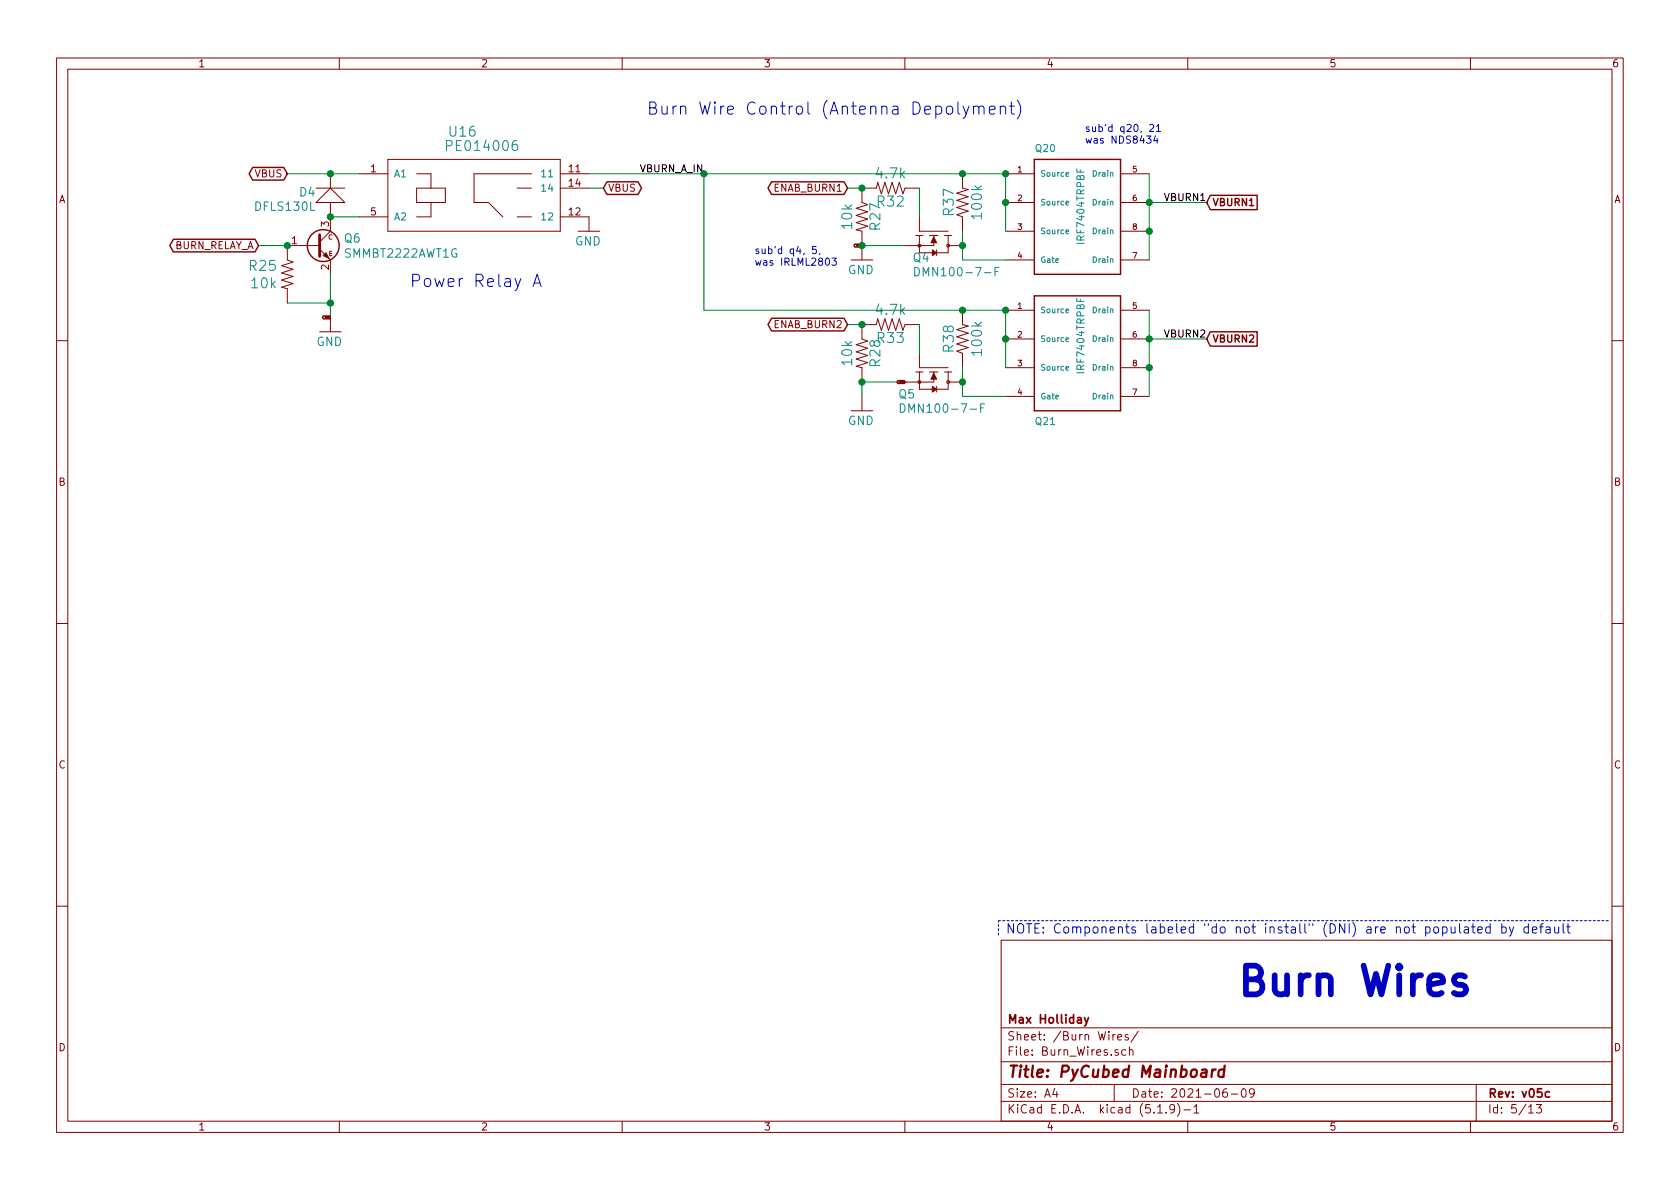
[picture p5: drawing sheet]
(kicad_sch (version 20211123) (generator eeschema)

 (paper "A4")

 (title_block
  (title "PyCubed Mainboard")
  (date "2021-06-09")
  (rev "v05c")
  (company "Max Holliday"))

 (lib_symbols
  (symbol "mainboard:DFLS130L" (pin_names (offset 1.016)) (in_bom yes) (on_board yes)
   (property "Reference" "D" (id 0) (at 0 2.54 0) (effects (font (size 1.4986 1.4986)) (justify left bottom)))
   (property "Value" "DFLS130L" (id 1) (at 0 -5.08 0) (effects (font (size 1.4986 1.4986)) (justify left bottom)))
   (property "Footprint" "" (id 2) (at 0 0 0) (effects (font (size 1.27 1.27)) hide))
   (property "Datasheet" "" (id 3) (at 0 0 0) (effects (font (size 1.27 1.27)) hide))
   (property "ki_locked" "" (id 4) (at 0 0 0) (effects (font (size 1.27 1.27))))
   (symbol "DFLS130L_1_0"
    (polyline (pts (xy 0 -2.54) (xy 2.54 0)) (stroke (width 0) (type default) (color 0 0 0 0)) (fill (type none)))
    (polyline (pts (xy 0 2.54) (xy 0 -2.54)) (stroke (width 0) (type default) (color 0 0 0 0)) (fill (type none)))
    (polyline (pts (xy 2.54 0) (xy 0 2.54)) (stroke (width 0) (type default) (color 0 0 0 0)) (fill (type none)))
    (polyline (pts (xy 2.54 2.54) (xy 2.54 -2.54)) (stroke (width 0) (type default) (color 0 0 0 0)) (fill (type none)))
    (pin bidirectional line (at -2.54 0 0) (length 2.54) (name "A" (effects (font (size 0 0)))) (number "A" (effects (font (size 0 0)))))
    (pin bidirectional line (at 5.08 0 180) (length 2.54) (name "C" (effects (font (size 0 0)))) (number "C" (effects (font (size 0 0)))))))
  (symbol "mainboard:GND" (power) (pin_names (offset 1.016)) (in_bom yes) (on_board yes)
   (property "Reference" "#GND" (id 0) (at 0 0 0) (effects (font (size 1.27 1.27)) hide))
   (property "Value" "GND" (id 1) (at -2.54 -2.54 0) (effects (font (size 1.4986 1.4986)) (justify left bottom)))
   (property "Footprint" "" (id 2) (at 0 0 0) (effects (font (size 1.27 1.27)) hide))
   (property "Datasheet" "" (id 3) (at 0 0 0) (effects (font (size 1.27 1.27)) hide))
   (property "ki_locked" "" (id 4) (at 0 0 0) (effects (font (size 1.27 1.27))))
   (symbol "GND_1_0"
    (polyline (pts (xy -1.905 0) (xy 1.905 0)) (stroke (width 0) (type default) (color 0 0 0 0)) (fill (type none)))
    (pin power_in line (at 0 2.54 270) (length 2.54) (name "GND" (effects (font (size 0 0)))) (number "1" (effects (font (size 0 0)))))))
  (symbol "mainboard:IRLML2803TRPBF" (pin_names (offset 1.016)) (in_bom yes) (on_board yes)
   (property "Reference" "Q" (id 0) (at -11.43 1.27 0) (effects (font (size 1.4986 1.4986)) (justify left top)))
   (property "Value" "IRLML2803TRPBF" (id 1) (at -11.43 3.81 0) (effects (font (size 1.4986 1.4986)) (justify left top)))
   (property "Footprint" "" (id 2) (at 0 0 0) (effects (font (size 1.27 1.27)) hide))
   (property "Datasheet" "" (id 3) (at 0 0 0) (effects (font (size 1.27 1.27)) hide))
   (property "ki_locked" "" (id 4) (at 0 0 0) (effects (font (size 1.27 1.27))))
   (symbol "IRLML2803TRPBF_1_0"
    (polyline (pts (xy 0 2.54) (xy 0 -2.54)) (stroke (width 0) (type default) (color 0 0 0 0)) (fill (type none)))
    (polyline (pts (xy 0.762 -2.54) (xy 0.762 -3.175)) (stroke (width 0) (type default) (color 0 0 0 0)) (fill (type none)))
    (polyline (pts (xy 0.762 -1.905) (xy 0.762 -2.54)) (stroke (width 0) (type default) (color 0 0 0 0)) (fill (type none)))
    (polyline (pts (xy 0.762 0) (xy 0.762 -0.762)) (stroke (width 0) (type default) (color 0 0 0 0)) (fill (type none)))
    (polyline (pts (xy 0.762 0) (xy 2.54 0)) (stroke (width 0) (type default) (color 0 0 0 0)) (fill (type none)))
    (polyline (pts (xy 0.762 0.762) (xy 0.762 0)) (stroke (width 0) (type default) (color 0 0 0 0)) (fill (type none)))
    (polyline (pts (xy 0.762 2.54) (xy 0.762 1.905)) (stroke (width 0) (type default) (color 0 0 0 0)) (fill (type none)))
    (polyline (pts (xy 0.762 2.54) (xy 3.81 2.54)) (stroke (width 0) (type default) (color 0 0 0 0)) (fill (type none)))
    (polyline (pts (xy 0.762 3.175) (xy 0.762 2.54)) (stroke (width 0) (type default) (color 0 0 0 0)) (fill (type none)))
    (polyline (pts (xy 2.54 -2.54) (xy 0.762 -2.54)) (stroke (width 0) (type default) (color 0 0 0 0)) (fill (type none)))
    (polyline (pts (xy 2.54 -2.54) (xy 3.81 -2.54)) (stroke (width 0) (type default) (color 0 0 0 0)) (fill (type none)))
    (polyline (pts (xy 2.54 0) (xy 2.54 -2.54)) (stroke (width 0) (type default) (color 0 0 0 0)) (fill (type none)))
    (polyline (pts (xy 3.302 0.508) (xy 3.81 0.508)) (stroke (width 0) (type default) (color 0 0 0 0)) (fill (type none)))
    (polyline (pts (xy 3.81 -0.508) (xy 3.81 -2.54)) (stroke (width 0) (type default) (color 0 0 0 0)) (fill (type none)))
    (polyline (pts (xy 3.81 0.508) (xy 3.81 -0.508)) (stroke (width 0) (type default) (color 0 0 0 0)) (fill (type none)))
    (polyline (pts (xy 3.81 0.508) (xy 4.318 0.508)) (stroke (width 0) (type default) (color 0 0 0 0)) (fill (type none)))
    (polyline (pts (xy 3.81 2.54) (xy 3.81 0.508)) (stroke (width 0) (type default) (color 0 0 0 0)) (fill (type none)))
    (polyline (pts (xy 1.016 0) (xy 2.032 0.508) (xy 2.032 -0.508)) (stroke (width 0) (type default) (color 0 0 0 0)) (fill (type outline)))
    (polyline (pts (xy 3.81 0.508) (xy 3.302 -0.254) (xy 4.318 -0.254)) (stroke (width 0) (type default) (color 0 0 0 0)) (fill (type outline)))
    (circle (center 2.54 -2.54) (radius 0.254) (stroke (width 0) (type default) (color 0 0 0 0)) (fill (type none)))
    (circle (center 2.54 2.54) (radius 0.254) (stroke (width 0) (type default) (color 0 0 0 0)) (fill (type none)))
    (pin passive line (at -2.54 -2.54 0) (length 2.54) (name "G" (effects (font (size 0 0)))) (number "1" (effects (font (size 0 0)))))
    (pin passive line (at 2.54 -5.08 90) (length 2.54) (name "S" (effects (font (size 0 0)))) (number "2" (effects (font (size 0 0)))))
    (pin passive line (at 2.54 5.08 270) (length 2.54) (name "D" (effects (font (size 0 0)))) (number "3" (effects (font (size 0 0)))))))
  (symbol "mainboard:MMBT2222AT" (pin_names (offset 1.016) hide) (in_bom yes) (on_board yes)
   (property "Reference" "Q" (id 0) (at -8.89 3.81 0) (effects (font (size 1.4986 1.4986)) (justify left bottom)))
   (property "Value" "MMBT2222AT" (id 1) (at 2.54 -1.27 0) (effects (font (size 1.4986 1.4986)) (justify left bottom)))
   (property "Footprint" "custom-footprints:SOT-523F" (id 2) (at 0 -6.35 0) (effects (font (size 1.27 1.27)) hide))
   (property "Datasheet" "" (id 3) (at 7.62 0 0) (effects (font (size 1.27 1.27)) hide))
   (symbol "MMBT2222AT_0_1"
    (polyline (pts (xy -5.08 0) (xy -1.905 0)) (stroke (width 0) (type default) (color 0 0 0 0)) (fill (type none)))
    (polyline (pts (xy -0.127 -1.397) (xy 0.254 -1.397)) (stroke (width 0) (type default) (color 0 0 0 0)) (fill (type none)))
    (polyline (pts (xy -0.127 -1.016) (xy 0.254 -1.016)) (stroke (width 0) (type default) (color 0 0 0 0)) (fill (type none)))
    (polyline (pts (xy -0.127 -1.016) (xy -0.127 -1.778) (xy 0.254 -1.778)) (stroke (width 0) (type default) (color 0 0 0 0)) (fill (type none)))
    (polyline (pts (xy 0.254 1.905) (xy -0.127 1.905) (xy -0.254 1.651) (xy -0.254 1.397) (xy -0.127 1.143) (xy 0.254 1.143)) (stroke (width 0) (type default) (color 0 0 0 0)) (fill (type none))))
   (symbol "MMBT2222AT_1_1"
    (circle (center -1.27 0) (radius 2.8194) (stroke (width 0.254) (type default) (color 0 0 0 0)) (fill (type none)))
    (polyline (pts (xy -1.905 0.635) (xy 0 2.54)) (stroke (width 0) (type default) (color 0 0 0 0)) (fill (type none)))
    (polyline (pts (xy -1.905 -0.635) (xy 0 -2.54) (xy 0 -2.54)) (stroke (width 0) (type default) (color 0 0 0 0)) (fill (type none)))
    (polyline (pts (xy -1.905 1.905) (xy -1.905 -1.905) (xy -1.905 -1.905)) (stroke (width 0.508) (type default) (color 0 0 0 0)) (fill (type none)))
    (polyline (pts (xy -1.27 -1.778) (xy -0.762 -1.27) (xy -0.254 -2.286) (xy -1.27 -1.778) (xy -1.27 -1.778)) (stroke (width 0) (type default) (color 0 0 0 0)) (fill (type outline)))
    (pin input line (at -7.62 0 0) (length 2.54) (name "B" (effects (font (size 1.27 1.27)))) (number "1" (effects (font (size 1.27 1.27)))))
    (pin passive line (at 0 -5.08 90) (length 2.54) (name "E" (effects (font (size 1.27 1.27)))) (number "2" (effects (font (size 1.27 1.27)))))
    (pin passive line (at 0 5.08 270) (length 2.54) (name "C" (effects (font (size 1.27 1.27)))) (number "3" (effects (font (size 1.27 1.27)))))))
  (symbol "mainboard:NDS8434" (pin_names (offset 1.016)) (in_bom yes) (on_board yes)
   (property "Reference" "U" (id 0) (at 0 0 0) (effects (font (size 1.27 1.27)) (justify left bottom) hide))
   (property "Value" "NDS8434" (id 1) (at 0 0 0) (effects (font (size 1.27 1.27)) (justify left bottom) hide))
   (property "Footprint" "mainboard:NDS8434" (id 2) (at 0 0 0) (effects (font (size 1.27 1.27)) (justify left bottom) hide))
   (property "Datasheet" "" (id 3) (at 0 0 0) (effects (font (size 1.27 1.27)) (justify left bottom) hide))
   (property "Field4" "ON Semiconductor" (id 4) (at 0 0 0) (effects (font (size 1.27 1.27)) (justify left bottom) hide))
   (property "Field7" "NDS8434" (id 5) (at 0 0 0) (effects (font (size 1.27 1.27)) (justify left bottom) hide))
   (property "Field8" "SO-8 ON Semiconductor" (id 6) (at 0 0 0) (effects (font (size 1.27 1.27)) (justify left bottom) hide))
   (symbol "NDS8434_0_0"
    (polyline (pts (xy -7.62 -10.16) (xy -7.62 10.16)) (stroke (width 0.254) (type default) (color 0 0 0 0)) (fill (type none)))
    (polyline (pts (xy -7.62 10.16) (xy 7.62 10.16)) (stroke (width 0.254) (type default) (color 0 0 0 0)) (fill (type none)))
    (polyline (pts (xy 7.62 -10.16) (xy -7.62 -10.16)) (stroke (width 0.254) (type default) (color 0 0 0 0)) (fill (type none)))
    (polyline (pts (xy 7.62 10.16) (xy 7.62 -10.16)) (stroke (width 0.254) (type default) (color 0 0 0 0)) (fill (type none)))
    (pin bidirectional line (at -12.7 7.62 0) (length 5.08) (name "Source" (effects (font (size 1.016 1.016)))) (number "1" (effects (font (size 1.016 1.016)))))
    (pin bidirectional line (at -12.7 2.54 0) (length 5.08) (name "Source" (effects (font (size 1.016 1.016)))) (number "2" (effects (font (size 1.016 1.016)))))
    (pin bidirectional line (at -12.7 -2.54 0) (length 5.08) (name "Source" (effects (font (size 1.016 1.016)))) (number "3" (effects (font (size 1.016 1.016)))))
    (pin bidirectional line (at -12.7 -7.62 0) (length 5.08) (name "Gate" (effects (font (size 1.016 1.016)))) (number "4" (effects (font (size 1.016 1.016)))))
    (pin bidirectional line (at 12.7 7.62 180) (length 5.08) (name "Drain" (effects (font (size 1.016 1.016)))) (number "5" (effects (font (size 1.016 1.016)))))
    (pin bidirectional line (at 12.7 2.54 180) (length 5.08) (name "Drain" (effects (font (size 1.016 1.016)))) (number "6" (effects (font (size 1.016 1.016)))))
    (pin bidirectional line (at 12.7 -7.62 180) (length 5.08) (name "Drain" (effects (font (size 1.016 1.016)))) (number "7" (effects (font (size 1.016 1.016)))))
    (pin bidirectional line (at 12.7 -2.54 180) (length 5.08) (name "Drain" (effects (font (size 1.016 1.016)))) (number "8" (effects (font (size 1.016 1.016)))))))
  (symbol "mainboard:PE014005" (pin_names (offset 1.016)) (in_bom yes) (on_board yes)
   (property "Reference" "U" (id 0) (at -2.1844 9.1186 0) (effects (font (size 1.7526 1.7526)) (justify left bottom)))
   (property "Value" "PE014005" (id 1) (at -2.8194 6.5786 0) (effects (font (size 1.7526 1.7526)) (justify left bottom)))
   (property "Footprint" "" (id 2) (at 0 0 0) (effects (font (size 1.27 1.27)) hide))
   (property "Datasheet" "" (id 3) (at 0 0 0) (effects (font (size 1.27 1.27)) hide))
   (property "ki_locked" "" (id 4) (at 0 0 0) (effects (font (size 1.27 1.27))))
   (symbol "PE014005_1_0"
    (polyline (pts (xy -12.7 -7.62) (xy 17.78 -7.62)) (stroke (width 0) (type default) (color 0 0 0 0)) (fill (type none)))
    (polyline (pts (xy -12.7 5.08) (xy -12.7 -7.62)) (stroke (width 0) (type default) (color 0 0 0 0)) (fill (type none)))
    (polyline (pts (xy -7.62 -2.54) (xy -7.62 0)) (stroke (width 0) (type default) (color 0 0 0 0)) (fill (type none)))
    (polyline (pts (xy -7.62 0) (xy -5.08 0)) (stroke (width 0) (type default) (color 0 0 0 0)) (fill (type none)))
    (polyline (pts (xy -7.62 2.54) (xy -5.08 2.54)) (stroke (width 0) (type default) (color 0 0 0 0)) (fill (type none)))
    (polyline (pts (xy -5.08 -5.08) (xy -7.62 -5.08)) (stroke (width 0) (type default) (color 0 0 0 0)) (fill (type none)))
    (polyline (pts (xy -5.08 -2.54) (xy -7.62 -2.54)) (stroke (width 0) (type default) (color 0 0 0 0)) (fill (type none)))
    (polyline (pts (xy -5.08 -2.54) (xy -5.08 -5.08)) (stroke (width 0) (type default) (color 0 0 0 0)) (fill (type none)))
    (polyline (pts (xy -5.08 0) (xy -2.54 0)) (stroke (width 0) (type default) (color 0 0 0 0)) (fill (type none)))
    (polyline (pts (xy -5.08 2.54) (xy -5.08 0)) (stroke (width 0) (type default) (color 0 0 0 0)) (fill (type none)))
    (polyline (pts (xy -2.54 -2.54) (xy -5.08 -2.54)) (stroke (width 0) (type default) (color 0 0 0 0)) (fill (type none)))
    (polyline (pts (xy -2.54 0) (xy -2.54 -2.54)) (stroke (width 0) (type default) (color 0 0 0 0)) (fill (type none)))
    (polyline (pts (xy 2.54 -2.54) (xy 5.08 -2.54)) (stroke (width 0) (type default) (color 0 0 0 0)) (fill (type none)))
    (polyline (pts (xy 2.54 2.54) (xy 2.54 -2.54)) (stroke (width 0) (type default) (color 0 0 0 0)) (fill (type none)))
    (polyline (pts (xy 5.08 -2.54) (xy 7.62 -5.08)) (stroke (width 0) (type default) (color 0 0 0 0)) (fill (type none)))
    (polyline (pts (xy 12.7 -5.08) (xy 10.16 -5.08)) (stroke (width 0) (type default) (color 0 0 0 0)) (fill (type none)))
    (polyline (pts (xy 12.7 0) (xy 10.16 0)) (stroke (width 0) (type default) (color 0 0 0 0)) (fill (type none)))
    (polyline (pts (xy 12.7 2.54) (xy 2.54 2.54)) (stroke (width 0) (type default) (color 0 0 0 0)) (fill (type none)))
    (polyline (pts (xy 17.78 -7.62) (xy 17.78 5.08)) (stroke (width 0) (type default) (color 0 0 0 0)) (fill (type none)))
    (polyline (pts (xy 17.78 5.08) (xy -12.7 5.08)) (stroke (width 0) (type default) (color 0 0 0 0)) (fill (type none)))
    (pin passive line (at -17.78 2.54 0) (length 5.08) (name "A1" (effects (font (size 1.27 1.27)))) (number "1" (effects (font (size 1.27 1.27)))))
    (pin passive line (at 22.86 2.54 180) (length 5.08) (name "11" (effects (font (size 1.27 1.27)))) (number "11" (effects (font (size 1.27 1.27)))))
    (pin passive line (at 22.86 -5.08 180) (length 5.08) (name "12" (effects (font (size 1.27 1.27)))) (number "12" (effects (font (size 1.27 1.27)))))
    (pin passive line (at 22.86 0 180) (length 5.08) (name "14" (effects (font (size 1.27 1.27)))) (number "14" (effects (font (size 1.27 1.27)))))
    (pin passive line (at -17.78 -5.08 0) (length 5.08) (name "A2" (effects (font (size 1.27 1.27)))) (number "5" (effects (font (size 1.27 1.27)))))))
  (symbol "mainboard:RESISTOR0603" (pin_names (offset 1.016)) (in_bom yes) (on_board yes)
   (property "Reference" "R" (id 0) (at 0 1.524 0) (effects (font (size 1.778 1.778)) (justify bottom)))
   (property "Value" "RESISTOR0603" (id 1) (at 0 -1.524 0) (effects (font (size 1.778 1.778)) (justify top)))
   (property "Footprint" "" (id 2) (at 0 0 0) (effects (font (size 1.27 1.27)) hide))
   (property "Datasheet" "" (id 3) (at 0 0 0) (effects (font (size 1.27 1.27)) hide))
   (property "ki_locked" "" (id 4) (at 0 0 0) (effects (font (size 1.27 1.27))))
   (symbol "RESISTOR0603_1_0"
    (polyline (pts (xy -2.54 0) (xy -2.159 1.016)) (stroke (width 0) (type default) (color 0 0 0 0)) (fill (type none)))
    (polyline (pts (xy -2.159 1.016) (xy -1.524 -1.016)) (stroke (width 0) (type default) (color 0 0 0 0)) (fill (type none)))
    (polyline (pts (xy -1.524 -1.016) (xy -0.889 1.016)) (stroke (width 0) (type default) (color 0 0 0 0)) (fill (type none)))
    (polyline (pts (xy -0.889 1.016) (xy -0.254 -1.016)) (stroke (width 0) (type default) (color 0 0 0 0)) (fill (type none)))
    (polyline (pts (xy -0.254 -1.016) (xy 0.381 1.016)) (stroke (width 0) (type default) (color 0 0 0 0)) (fill (type none)))
    (polyline (pts (xy 0.381 1.016) (xy 1.016 -1.016)) (stroke (width 0) (type default) (color 0 0 0 0)) (fill (type none)))
    (polyline (pts (xy 1.016 -1.016) (xy 1.651 1.016)) (stroke (width 0) (type default) (color 0 0 0 0)) (fill (type none)))
    (polyline (pts (xy 1.651 1.016) (xy 2.286 -1.016)) (stroke (width 0) (type default) (color 0 0 0 0)) (fill (type none)))
    (polyline (pts (xy 2.286 -1.016) (xy 2.54 0)) (stroke (width 0) (type default) (color 0 0 0 0)) (fill (type none)))
    (pin passive line (at -5.08 0 0) (length 2.54) (name "1" (effects (font (size 0 0)))) (number "1" (effects (font (size 0 0)))))
    (pin passive line (at 5.08 0 180) (length 2.54) (name "2" (effects (font (size 0 0)))) (number "2" (effects (font (size 0 0))))))))

 (junction (at 203.2 40.64) (diameter 0) (color 0 0 0 0))
 (junction (at 152.4 57.15) (diameter 0) (color 0 0 0 0))
 (junction (at 124.46 30.48) (diameter 0) (color 0 0 0 0))
 (junction (at 152.4 33.02) (diameter 0) (color 0 0 0 0))
 (junction (at 203.2 59.69) (diameter 0) (color 0 0 0 0))
 (junction (at 170.18 54.61) (diameter 0) (color 0 0 0 0))
 (junction (at 152.4 43.18) (diameter 0) (color 0 0 0 0))
 (junction (at 203.2 64.77) (diameter 0) (color 0 0 0 0))
 (junction (at 58.42 53.34) (diameter 0) (color 0 0 0 0))
 (junction (at 58.42 30.48) (diameter 0) (color 0 0 0 0))
 (junction (at 177.8 30.48) (diameter 0) (color 0 0 0 0))
 (junction (at 58.42 38.1) (diameter 0) (color 0 0 0 0))
 (junction (at 177.8 59.69) (diameter 0) (color 0 0 0 0))
 (junction (at 152.4 67.31) (diameter 0) (color 0 0 0 0))
 (junction (at 50.8 43.18) (diameter 0) (color 0 0 0 0))
 (junction (at 170.18 30.48) (diameter 0) (color 0 0 0 0))
 (junction (at 170.18 43.18) (diameter 0) (color 0 0 0 0))
 (junction (at 177.8 54.61) (diameter 0) (color 0 0 0 0))
 (junction (at 177.8 35.56) (diameter 0) (color 0 0 0 0))
 (junction (at 203.2 35.56) (diameter 0) (color 0 0 0 0))
 (junction (at 170.18 67.31) (diameter 0) (color 0 0 0 0))

 (wire (pts (xy 152.4 33.02) (xy 149.86 33.02)) (stroke (width 0) (type default) (color 0 0 0 0)))
 (wire (pts (xy 170.18 30.48) (xy 124.46 30.48)) (stroke (width 0) (type default) (color 0 0 0 0)))
 (wire (pts (xy 170.18 69.85) (xy 170.18 67.31)) (stroke (width 0) (type default) (color 0 0 0 0)))
 (wire (pts (xy 177.8 35.56) (xy 177.8 30.48)) (stroke (width 0) (type default) (color 0 0 0 0)))
 (wire (pts (xy 162.56 38.1) (xy 162.56 33.02)) (stroke (width 0) (type default) (color 0 0 0 0)))
 (wire (pts (xy 104.14 30.48) (xy 124.46 30.48)) (stroke (width 0) (type default) (color 0 0 0 0)))
 (wire (pts (xy 203.2 35.56) (xy 203.2 40.64)) (stroke (width 0) (type default) (color 0 0 0 0)))
 (wire (pts (xy 170.18 64.77) (xy 170.18 67.31)) (stroke (width 0) (type default) (color 0 0 0 0)))
 (wire (pts (xy 124.46 30.48) (xy 124.46 54.61)) (stroke (width 0) (type default) (color 0 0 0 0)))
 (wire (pts (xy 170.18 40.64) (xy 170.18 43.18)) (stroke (width 0) (type default) (color 0 0 0 0)))
 (wire (pts (xy 152.4 43.18) (xy 160.02 43.18)) (stroke (width 0) (type default) (color 0 0 0 0)))
 (wire (pts (xy 177.8 59.69) (xy 177.8 54.61)) (stroke (width 0) (type default) (color 0 0 0 0)))
 (wire (pts (xy 63.5 30.48) (xy 58.42 30.48)) (stroke (width 0) (type default) (color 0 0 0 0)))
 (wire (pts (xy 203.2 59.69) (xy 203.2 54.61)) (stroke (width 0) (type default) (color 0 0 0 0)))
 (wire (pts (xy 203.2 30.48) (xy 203.2 35.56)) (stroke (width 0) (type default) (color 0 0 0 0)))
 (wire (pts (xy 58.42 55.88) (xy 58.42 53.34)) (stroke (width 0) (type default) (color 0 0 0 0)))
 (wire (pts (xy 170.18 54.61) (xy 124.46 54.61)) (stroke (width 0) (type default) (color 0 0 0 0)))
 (wire (pts (xy 152.4 57.15) (xy 149.86 57.15)) (stroke (width 0) (type default) (color 0 0 0 0)))
 (wire (pts (xy 170.18 30.48) (xy 177.8 30.48)) (stroke (width 0) (type default) (color 0 0 0 0)))
 (wire (pts (xy 160.02 67.31) (xy 152.4 67.31)) (stroke (width 0) (type default) (color 0 0 0 0)))
 (wire (pts (xy 177.8 69.85) (xy 170.18 69.85)) (stroke (width 0) (type default) (color 0 0 0 0)))
 (wire (pts (xy 203.2 59.69) (xy 213.36 59.69)) (stroke (width 0) (type default) (color 0 0 0 0)))
 (wire (pts (xy 203.2 64.77) (xy 203.2 59.69)) (stroke (width 0) (type default) (color 0 0 0 0)))
 (wire (pts (xy 152.4 67.31) (xy 152.4 69.85)) (stroke (width 0) (type default) (color 0 0 0 0)))
 (wire (pts (xy 177.8 54.61) (xy 170.18 54.61)) (stroke (width 0) (type default) (color 0 0 0 0)))
 (wire (pts (xy 50.8 53.34) (xy 58.42 53.34)) (stroke (width 0) (type default) (color 0 0 0 0)))
 (wire (pts (xy 177.8 40.64) (xy 177.8 35.56)) (stroke (width 0) (type default) (color 0 0 0 0)))
 (wire (pts (xy 104.14 33.02) (xy 106.68 33.02)) (stroke (width 0) (type default) (color 0 0 0 0)))
 (wire (pts (xy 45.72 43.18) (xy 50.8 43.18)) (stroke (width 0) (type default) (color 0 0 0 0)))
 (wire (pts (xy 177.8 45.72) (xy 170.18 45.72)) (stroke (width 0) (type default) (color 0 0 0 0)))
 (polyline (pts (xy 176.53 162.56) (xy 284.48 162.56)) (stroke (width 0) (type default) (color 0 0 0 0)))

 (wire (pts (xy 177.8 64.77) (xy 177.8 59.69)) (stroke (width 0) (type default) (color 0 0 0 0)))
 (wire (pts (xy 203.2 69.85) (xy 203.2 64.77)) (stroke (width 0) (type default) (color 0 0 0 0)))
 (wire (pts (xy 58.42 53.34) (xy 58.42 48.26)) (stroke (width 0) (type default) (color 0 0 0 0)))
 (wire (pts (xy 170.18 45.72) (xy 170.18 43.18)) (stroke (width 0) (type default) (color 0 0 0 0)))
 (wire (pts (xy 58.42 38.1) (xy 63.5 38.1)) (stroke (width 0) (type default) (color 0 0 0 0)))
 (wire (pts (xy 162.56 62.23) (xy 162.56 57.15)) (stroke (width 0) (type default) (color 0 0 0 0)))
 (wire (pts (xy 203.2 40.64) (xy 203.2 45.72)) (stroke (width 0) (type default) (color 0 0 0 0)))
 (wire (pts (xy 203.2 35.56) (xy 213.36 35.56)) (stroke (width 0) (type default) (color 0 0 0 0)))
 (wire (pts (xy 58.42 30.48) (xy 50.8 30.48)) (stroke (width 0) (type default) (color 0 0 0 0)))
 (polyline (pts (xy 176.53 165.1) (xy 176.53 162.56)) (stroke (width 0) (type default) (color 0 0 0 0)))

 (text "Burn Wire Control (Antenna Depolyment)" (at 114.3 20.32 0) (effects (font (size 2.159 2.159)) (justify left bottom)))
 (text "sub'd q4, 5, \nwas IRLML2803" (at 133.35 46.99 0) (effects (font (size 1.27 1.27)) (justify left bottom)))
 (text "sub'd q20, 21\nwas NDS8434\n" (at 191.77 25.4 0) (effects (font (size 1.27 1.27)) (justify left bottom)))
 (text "NOTE: Components labeled \"do not install\" (DNI) are not populated by default" (at 177.8 165.1 0) (effects (font (size 1.651 1.651)) (justify left bottom)))
 (text "Burn Wires" (at 218.44 176.53 0) (effects (font (size 5.08 5.08) (thickness 1.016) bold) (justify left bottom)))
 (text "Power Relay A" (at 72.39 50.8 0) (effects (font (size 2.159 2.159)) (justify left bottom)))

 (label "VBURN2" (at 213.36 59.69 180) (effects (font (size 1.27 1.27)) (justify right bottom)))
 (label "VBURN_A_IN" (at 124.46 30.48 180) (effects (font (size 1.27 1.27)) (justify right bottom)))
 (label "VBURN1" (at 213.36 35.56 180) (effects (font (size 1.27 1.27)) (justify right bottom)))

 (global_label "VBUS" (shape bidirectional) (at 106.68 33.02 0) (fields_autoplaced) (effects (font (size 1.27 1.27)) (justify left))
  (property "Intersheet References" "${INTERSHEET_REFS}" (id 0) (at 0 0 0) (effects (font (size 1.27 1.27)) hide)))
 (global_label "BURN_RELAY_A" (shape bidirectional) (at 45.72 43.18 180) (fields_autoplaced) (effects (font (size 1.27 1.27)) (justify right))
  (property "Intersheet References" "${INTERSHEET_REFS}" (id 0) (at 0 0 0) (effects (font (size 1.27 1.27)) hide)))
 (global_label "GND" (shape bidirectional) (at 160.02 67.31 180) (fields_autoplaced) (effects (font (size 0.254 0.254)) (justify right))
  (property "Intersheet References" "${INTERSHEET_REFS}" (id 0) (at 0 0 0) (effects (font (size 1.27 1.27)) hide)))
 (global_label "ENAB_BURN2" (shape bidirectional) (at 149.86 57.15 180) (fields_autoplaced) (effects (font (size 1.27 1.27)) (justify right))
  (property "Intersheet References" "${INTERSHEET_REFS}" (id 0) (at 0 0 0) (effects (font (size 1.27 1.27)) hide)))
 (global_label "VBUS" (shape bidirectional) (at 50.8 30.48 180) (fields_autoplaced) (effects (font (size 1.27 1.27)) (justify right))
  (property "Intersheet References" "${INTERSHEET_REFS}" (id 0) (at 0 0 0) (effects (font (size 1.27 1.27)) hide)))
 (global_label "GND" (shape bidirectional) (at 58.42 55.88 180) (fields_autoplaced) (effects (font (size 0.254 0.254)) (justify right))
  (property "Intersheet References" "${INTERSHEET_REFS}" (id 0) (at 0 0 0) (effects (font (size 1.27 1.27)) hide)))
 (global_label "GND" (shape bidirectional) (at 152.4 43.18 180) (fields_autoplaced) (effects (font (size 0.254 0.254)) (justify right))
  (property "Intersheet References" "${INTERSHEET_REFS}" (id 0) (at 0 0 0) (effects (font (size 1.27 1.27)) hide)))
 (global_label "VBURN1" (shape input) (at 213.36 35.56 0) (fields_autoplaced) (effects (font (size 1.27 1.27) (thickness 0.254) bold) (justify left))
  (property "Intersheet References" "${INTERSHEET_REFS}" (id 0) (at 0 0 0) (effects (font (size 1.27 1.27)) hide)))
 (global_label "ENAB_BURN1" (shape bidirectional) (at 149.86 33.02 180) (fields_autoplaced) (effects (font (size 1.27 1.27)) (justify right))
  (property "Intersheet References" "${INTERSHEET_REFS}" (id 0) (at 0 0 0) (effects (font (size 1.27 1.27)) hide)))
 (global_label "VBURN2" (shape input) (at 213.36 59.69 0) (fields_autoplaced) (effects (font (size 1.27 1.27) (thickness 0.254) bold) (justify left))
  (property "Intersheet References" "${INTERSHEET_REFS}" (id 0) (at 0 0 0) (effects (font (size 1.27 1.27)) hide)))

 (symbol (lib_id "mainboard:RESISTOR0603") (at 157.48 57.15 180) (in_bom yes) (on_board yes)
  (property "Reference" "R33" (id 0) (at 157.48 58.674 0) (effects (font (size 1.778 1.778)) (justify bottom)))
  (property "Value" "4.7k" (id 1) (at 157.48 55.626 0) (effects (font (size 1.778 1.778)) (justify top)))
  (property "Footprint" "Resistor_SMD:R_0603_1608Metric" (id 2) (at 157.48 57.15 0) (effects (font (size 1.27 1.27)) hide))
  (property "Datasheet" "" (id 3) (at 157.48 57.15 0) (effects (font (size 1.27 1.27)) hide))
  (property "Description" "" (id 4) (at 157.48 61.214 0) (effects (font (size 1.27 1.27)) hide)) (pin "1") (pin "2"))

 (symbol (lib_id "mainboard:DFLS130L") (at 58.42 35.56 90) (in_bom yes) (on_board yes)
  (property "Reference" "D4" (id 0) (at 55.88 33.02 90) (effects (font (size 1.4986 1.4986)) (justify left bottom)))
  (property "Value" "DFLS130L" (id 1) (at 55.88 35.56 90) (effects (font (size 1.4986 1.4986)) (justify left bottom)))
  (property "Footprint" "mainboard:PWRDI-123" (id 2) (at 58.42 35.56 0) (effects (font (size 1.27 1.27)) hide))
  (property "Datasheet" "https://www.diodes.com/assets/Datasheets/ds30492.pdf" (id 3) (at 58.42 35.56 0) (effects (font (size 1.27 1.27)) hide))
  (property "Description" "Schottky Diode - 30V 1A" (id 4) (at 58.42 35.56 0) (effects (font (size 1.27 1.27)) hide))
  (property "Flight" "DFLS130L-7" (id 5) (at 58.42 35.56 0) (effects (font (size 1.27 1.27)) hide))
  (property "Manufacturer_Name" "Diodes Incorporated" (id 6) (at 58.42 35.56 0) (effects (font (size 1.27 1.27)) hide))
  (property "Manufacturer_Part_Number" "DFLS130L-7" (id 7) (at 53.34 33.02 0) (effects (font (size 1.27 1.27)) hide))
  (property "Proto" "DFLS130L" (id 8) (at 58.42 35.56 0) (effects (font (size 1.27 1.27)) hide)) (pin "A") (pin "C"))

 (symbol (lib_id "mainboard:RESISTOR0603") (at 50.8 48.26 270) (in_bom yes) (on_board yes)
  (property "Reference" "R25" (id 0) (at 49.0982 46.7106 90) (effects (font (size 1.778 1.778)) (justify right)))
  (property "Value" "10k" (id 1) (at 49.0982 49.784 90) (effects (font (size 1.778 1.778)) (justify right)))
  (property "Footprint" "Resistor_SMD:R_0603_1608Metric" (id 2) (at 50.8 48.26 0) (effects (font (size 1.27 1.27)) hide))
  (property "Datasheet" "" (id 3) (at 50.8 48.26 0) (effects (font (size 1.27 1.27)) hide))
  (property "Description" "" (id 4) (at 51.6382 46.7106 0) (effects (font (size 1.27 1.27)) hide)) (pin "1") (pin "2"))

 (symbol (lib_id "mainboard:GND") (at 152.4 72.39 0) (in_bom yes) (on_board yes)
  (property "Reference" "#GND056" (id 0) (at 152.4 72.39 0) (effects (font (size 1.27 1.27)) hide))
  (property "Value" "GND" (id 1) (at 149.86 74.93 0) (effects (font (size 1.4986 1.4986)) (justify left bottom)))
  (property "Footprint" "" (id 2) (at 152.4 72.39 0) (effects (font (size 1.27 1.27)) hide))
  (property "Datasheet" "" (id 3) (at 152.4 72.39 0) (effects (font (size 1.27 1.27)) hide)) (pin "1"))

 (symbol (lib_id "mainboard:RESISTOR0603") (at 152.4 62.23 270) (in_bom yes) (on_board yes)
  (property "Reference" "R28" (id 0) (at 153.924 62.23 0) (effects (font (size 1.778 1.778)) (justify bottom)))
  (property "Value" "10k" (id 1) (at 150.876 62.23 0) (effects (font (size 1.778 1.778)) (justify top)))
  (property "Footprint" "Resistor_SMD:R_0603_1608Metric" (id 2) (at 152.4 62.23 0) (effects (font (size 1.27 1.27)) hide))
  (property "Datasheet" "" (id 3) (at 152.4 62.23 0) (effects (font (size 1.27 1.27)) hide))
  (property "Description" "" (id 4) (at 156.464 62.23 0) (effects (font (size 1.27 1.27)) hide)) (pin "1") (pin "2"))

 (symbol (lib_id "mainboard:NDS8434") (at 190.5 38.1 0) (in_bom yes) (on_board yes)
  (property "Reference" "Q20" (id 0) (at 182.88 26.67 0) (effects (font (size 1.27 1.27)) (justify left bottom)))
  (property "Value" "IRF7404TRPBF" (id 1) (at 191.77 43.18 90) (effects (font (size 1.27 1.27)) (justify left bottom)))
  (property "Footprint" "Package_SO:SOIC-8_3.9x4.9mm_P1.27mm" (id 2) (at 190.5 38.1 0) (effects (font (size 1.27 1.27)) (justify left bottom) hide))
  (property "Datasheet" "" (id 3) (at 190.5 38.1 0) (effects (font (size 1.27 1.27)) (justify left bottom) hide))
  (property "Description" "P-Channel MOSFET" (id 4) (at 190.5 38.1 0) (effects (font (size 1.27 1.27)) hide))
  (property "Flight" "IRF7404TRPBF" (id 5) (at 190.5 38.1 0) (effects (font (size 1.27 1.27)) hide))
  (property "Manufacturer_Name" "" (id 6) (at 190.5 38.1 0) (effects (font (size 1.27 1.27)) hide))
  (property "Manufacturer_Part_Number" "" (id 7) (at 190.5 35.56 0) (effects (font (size 1.27 1.27)) hide))
  (property "Proto" "" (id 8) (at 190.5 38.1 0) (effects (font (size 1.27 1.27)) (justify left bottom) hide)) (pin "1") (pin "2") (pin "3") (pin "4") (pin "5") (pin "6") (pin "7") (pin "8"))

 (symbol (lib_id "mainboard:NDS8434") (at 190.5 62.23 0) (in_bom yes) (on_board yes)
  (property "Reference" "Q21" (id 0) (at 182.88 74.93 0) (effects (font (size 1.27 1.27)) (justify left bottom)))
  (property "Value" "IRF7404TRPBF" (id 1) (at 191.77 66.04 90) (effects (font (size 1.27 1.27)) (justify left bottom)))
  (property "Footprint" "Package_SO:SOIC-8_3.9x4.9mm_P1.27mm" (id 2) (at 190.5 62.23 0) (effects (font (size 1.27 1.27)) (justify left bottom) hide))
  (property "Datasheet" "" (id 3) (at 190.5 62.23 0) (effects (font (size 1.27 1.27)) (justify left bottom) hide))
  (property "Description" "P-Channel MOSFET" (id 4) (at 190.5 62.23 0) (effects (font (size 1.27 1.27)) hide))
  (property "Flight" "IRF7404TRPBF" (id 5) (at 190.5 62.23 0) (effects (font (size 1.27 1.27)) hide))
  (property "Manufacturer_Name" "" (id 6) (at 190.5 62.23 0) (effects (font (size 1.27 1.27)) hide))
  (property "Manufacturer_Part_Number" "" (id 7) (at 190.5 59.69 0) (effects (font (size 1.27 1.27)) hide))
  (property "Proto" "" (id 8) (at 190.5 62.23 0) (effects (font (size 1.27 1.27)) hide)) (pin "1") (pin "2") (pin "3") (pin "4") (pin "5") (pin "6") (pin "7") (pin "8"))

 (symbol (lib_id "mainboard:MMBT2222AT") (at 58.42 43.18 0) (unit 1) (in_bom yes) (on_board yes)
  (property "Reference" "Q6" (id 0) (at 60.7314 41.8338 0) (effects (font (size 1.4986 1.4986)) (justify left)))
  (property "Value" "SMMBT2222AWT1G" (id 1) (at 60.7314 44.5008 0) (effects (font (size 1.4986 1.4986)) (justify left)))
  (property "Footprint" "Package_TO_SOT_SMD:SOT-323_SC-70" (id 2) (at 58.42 49.53 0) (effects (font (size 1.27 1.27)) hide))
  (property "Datasheet" "" (id 3) (at 66.04 43.18 0) (effects (font (size 1.27 1.27)) hide))
  (property "Description" "Single NPN BJT" (id 4) (at 58.42 43.18 0) (effects (font (size 1.27 1.27)) hide))
  (property "Flight" "" (id 5) (at 58.42 43.18 0) (effects (font (size 1.27 1.27)) hide))
  (property "Manufacturer_Name" "" (id 6) (at 58.42 43.18 0) (effects (font (size 1.27 1.27)) hide))
  (property "Manufacturer_Part_Number" "" (id 7) (at 60.7314 39.2938 0) (effects (font (size 1.27 1.27)) hide))
  (property "Proto" "" (id 8) (at 58.42 43.18 0) (effects (font (size 1.27 1.27)) hide)) (pin "1") (pin "2") (pin "3"))

 (symbol (lib_id "mainboard:RESISTOR0603") (at 152.4 38.1 270) (in_bom yes) (on_board yes)
  (property "Reference" "R27" (id 0) (at 153.924 38.1 0) (effects (font (size 1.778 1.778)) (justify bottom)))
  (property "Value" "10k" (id 1) (at 150.876 38.1 0) (effects (font (size 1.778 1.778)) (justify top)))
  (property "Footprint" "Resistor_SMD:R_0603_1608Metric" (id 2) (at 152.4 38.1 0) (effects (font (size 1.27 1.27)) hide))
  (property "Datasheet" "" (id 3) (at 152.4 38.1 0) (effects (font (size 1.27 1.27)) hide))
  (property "Description" "" (id 4) (at 156.464 38.1 0) (effects (font (size 1.27 1.27)) hide)) (pin "1") (pin "2"))

 (symbol (lib_id "mainboard:IRLML2803TRPBF") (at 165.1 64.77 270) (in_bom yes) (on_board yes)
  (property "Reference" "Q5" (id 0) (at 158.75 68.58 90) (effects (font (size 1.4986 1.4986)) (justify left top)))
  (property "Value" "DMN100-7-F" (id 1) (at 158.75 71.12 90) (effects (font (size 1.4986 1.4986)) (justify left top)))
  (property "Footprint" "mainboard:SOT-23" (id 2) (at 165.1 64.77 0) (effects (font (size 1.27 1.27)) hide))
  (property "Datasheet" "" (id 3) (at 165.1 64.77 0) (effects (font (size 1.27 1.27)) hide))
  (property "Description" "Single N-Channel MOSFET" (id 4) (at 165.1 64.77 0) (effects (font (size 1.27 1.27)) hide))
  (property "Flight" "DMN100-7-F" (id 5) (at 165.1 64.77 0) (effects (font (size 1.27 1.27)) hide))
  (property "Manufacturer_Name" "" (id 6) (at 165.1 64.77 0) (effects (font (size 1.27 1.27)) hide))
  (property "Manufacturer_Part_Number" "" (id 7) (at 161.29 68.58 0) (effects (font (size 1.27 1.27)) hide))
  (property "Proto" "" (id 8) (at 165.1 64.77 0) (effects (font (size 1.27 1.27)) hide)) (pin "1") (pin "2") (pin "3"))

 (symbol (lib_id "mainboard:RESISTOR0603") (at 157.48 33.02 180) (in_bom yes) (on_board yes)
  (property "Reference" "R32" (id 0) (at 157.48 34.544 0) (effects (font (size 1.778 1.778)) (justify bottom)))
  (property "Value" "4.7k" (id 1) (at 157.48 31.496 0) (effects (font (size 1.778 1.778)) (justify top)))
  (property "Footprint" "Resistor_SMD:R_0603_1608Metric" (id 2) (at 157.48 33.02 0) (effects (font (size 1.27 1.27)) hide))
  (property "Datasheet" "" (id 3) (at 157.48 33.02 0) (effects (font (size 1.27 1.27)) hide))
  (property "Description" "" (id 4) (at 157.48 37.084 0) (effects (font (size 1.27 1.27)) hide)) (pin "1") (pin "2"))

 (symbol (lib_id "mainboard:RESISTOR0603") (at 170.18 35.56 90) (in_bom yes) (on_board yes)
  (property "Reference" "R37" (id 0) (at 168.656 35.56 0) (effects (font (size 1.778 1.778)) (justify bottom)))
  (property "Value" "100k" (id 1) (at 171.704 35.56 0) (effects (font (size 1.778 1.778)) (justify top)))
  (property "Footprint" "Resistor_SMD:R_0603_1608Metric" (id 2) (at 170.18 35.56 0) (effects (font (size 1.27 1.27)) hide))
  (property "Datasheet" "" (id 3) (at 170.18 35.56 0) (effects (font (size 1.27 1.27)) hide))
  (property "Description" "" (id 4) (at 166.116 35.56 0) (effects (font (size 1.27 1.27)) hide)) (pin "1") (pin "2"))

 (symbol (lib_id "mainboard:RESISTOR0603") (at 170.18 59.69 90) (in_bom yes) (on_board yes)
  (property "Reference" "R38" (id 0) (at 168.656 59.69 0) (effects (font (size 1.778 1.778)) (justify bottom)))
  (property "Value" "100k" (id 1) (at 171.704 59.69 0) (effects (font (size 1.778 1.778)) (justify top)))
  (property "Footprint" "Resistor_SMD:R_0603_1608Metric" (id 2) (at 170.18 59.69 0) (effects (font (size 1.27 1.27)) hide))
  (property "Datasheet" "" (id 3) (at 170.18 59.69 0) (effects (font (size 1.27 1.27)) hide))
  (property "Description" "" (id 4) (at 166.116 59.69 0) (effects (font (size 1.27 1.27)) hide)) (pin "1") (pin "2"))

 (symbol (lib_id "mainboard:GND") (at 104.14 40.64 0) (in_bom yes) (on_board yes)
  (property "Reference" "#GND052" (id 0) (at 104.14 40.64 0) (effects (font (size 1.27 1.27)) hide))
  (property "Value" "GND" (id 1) (at 101.6 43.18 0) (effects (font (size 1.4986 1.4986)) (justify left bottom)))
  (property "Footprint" "" (id 2) (at 104.14 40.64 0) (effects (font (size 1.27 1.27)) hide))
  (property "Datasheet" "" (id 3) (at 104.14 40.64 0) (effects (font (size 1.27 1.27)) hide)) (pin "1"))

 (symbol (lib_id "mainboard:PE014005") (at 81.28 33.02 0) (in_bom yes) (on_board yes)
  (property "Reference" "U16" (id 0) (at 79.0956 23.9014 0) (effects (font (size 1.7526 1.7526)) (justify left bottom)))
  (property "Value" "PE014006" (id 1) (at 78.4606 26.4414 0) (effects (font (size 1.7526 1.7526)) (justify left bottom)))
  (property "Footprint" "mainboard:RELAY_PE014006" (id 2) (at 81.28 33.02 0) (effects (font (size 1.27 1.27)) hide))
  (property "Datasheet" "https://www.te.com/usa-en/product-PE014006.html" (id 3) (at 81.28 33.02 0) (effects (font (size 1.27 1.27)) hide))
  (property "Description" "5A 6V SPDT General Purpose Relay" (id 4) (at 81.28 33.02 0) (effects (font (size 1.27 1.27)) hide))
  (property "Flight" "PE014006 TE" (id 5) (at 81.28 33.02 0) (effects (font (size 1.27 1.27)) hide))
  (property "Manufacturer_Name" "TE Connectivity" (id 6) (at 81.28 33.02 0) (effects (font (size 1.27 1.27)) hide))
  (property "Manufacturer_Part_Number" "PE014006 TE" (id 7) (at 79.0956 21.3614 0) (effects (font (size 1.27 1.27)) hide))
  (property "Proto" "TE Connectivity" (id 8) (at 81.28 33.02 0) (effects (font (size 1.27 1.27)) hide)) (pin "1") (pin "11") (pin "12") (pin "14") (pin "5"))

 (symbol (lib_id "mainboard:IRLML2803TRPBF") (at 165.1 40.64 270) (in_bom yes) (on_board yes)
  (property "Reference" "Q4" (id 0) (at 161.29 44.45 90) (effects (font (size 1.4986 1.4986)) (justify left top)))
  (property "Value" "DMN100-7-F" (id 1) (at 161.29 46.99 90) (effects (font (size 1.4986 1.4986)) (justify left top)))
  (property "Footprint" "mainboard:SOT-23" (id 2) (at 165.1 40.64 0) (effects (font (size 1.27 1.27)) hide))
  (property "Datasheet" "" (id 3) (at 165.1 40.64 0) (effects (font (size 1.27 1.27)) hide))
  (property "Description" "Single N-Channel MOSFET" (id 4) (at 165.1 40.64 0) (effects (font (size 1.27 1.27)) hide))
  (property "Flight" "DMN100-7-F" (id 5) (at 165.1 40.64 90) (effects (font (size 1.27 1.27)) hide))
  (property "Manufacturer_Name" "" (id 6) (at 165.1 40.64 0) (effects (font (size 1.27 1.27)) hide))
  (property "Manufacturer_Part_Number" "" (id 7) (at 163.83 44.45 0) (effects (font (size 1.27 1.27)) hide))
  (property "Proto" "" (id 8) (at 165.1 40.64 90) (effects (font (size 1.27 1.27)) hide)) (pin "1") (pin "2") (pin "3"))

 (symbol (lib_id "mainboard:GND") (at 152.4 45.72 0) (in_bom yes) (on_board yes)
  (property "Reference" "#GND055" (id 0) (at 152.4 45.72 0) (effects (font (size 1.27 1.27)) hide))
  (property "Value" "GND" (id 1) (at 149.86 48.26 0) (effects (font (size 1.4986 1.4986)) (justify left bottom)))
  (property "Footprint" "" (id 2) (at 152.4 45.72 0) (effects (font (size 1.27 1.27)) hide))
  (property "Datasheet" "" (id 3) (at 152.4 45.72 0) (effects (font (size 1.27 1.27)) hide)) (pin "1"))

 (symbol (lib_id "mainboard:GND") (at 58.42 58.42 0) (in_bom yes) (on_board yes)
  (property "Reference" "#GND049" (id 0) (at 58.42 58.42 0) (effects (font (size 1.27 1.27)) hide))
  (property "Value" "GND" (id 1) (at 55.88 60.96 0) (effects (font (size 1.4986 1.4986)) (justify left bottom)))
  (property "Footprint" "" (id 2) (at 58.42 58.42 0) (effects (font (size 1.27 1.27)) hide))
  (property "Datasheet" "" (id 3) (at 58.42 58.42 0) (effects (font (size 1.27 1.27)) hide)) (pin "1")))
